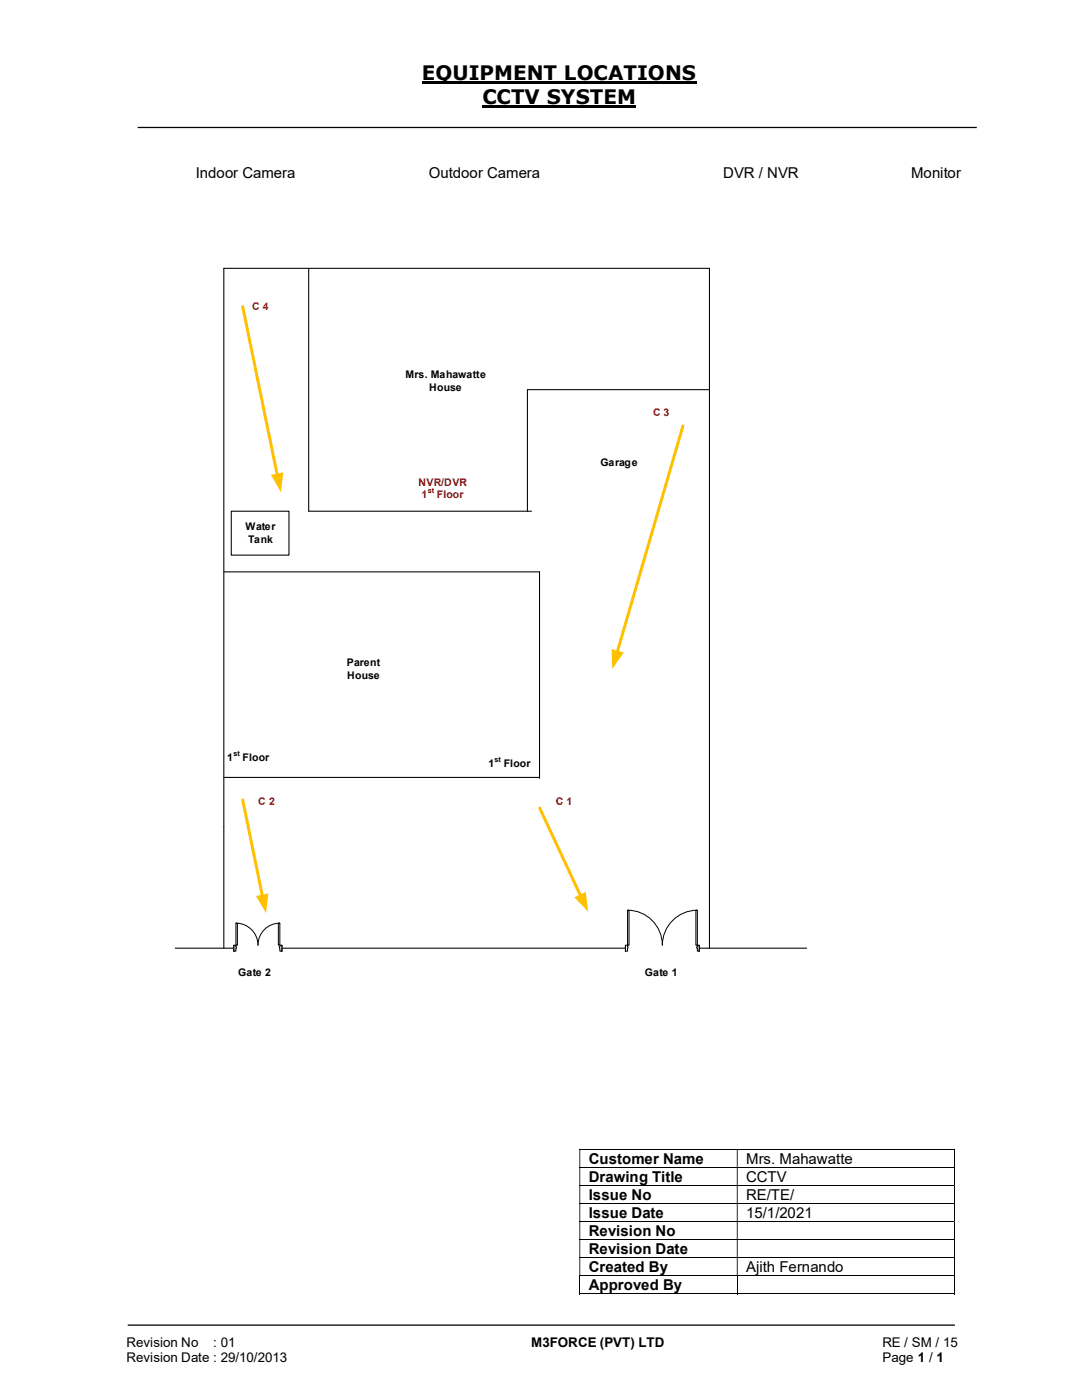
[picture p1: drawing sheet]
<svg xmlns="http://www.w3.org/2000/svg" width="216mm" height="279mm" viewBox="0 0 216 279" stroke-linecap="round" stroke-linejoin="round" font-family="sans-serif">
<path d="M84.2 16.5h54.8M96.3 21.3h30.7" fill="none" stroke="#000" stroke-width=".42"/>
<path d="M27.5 25.4h167.4M25.5 264.5h165" fill="none" stroke="#000" stroke-width=".25"/>
<g fill="none" stroke="#000" stroke-width=".2">
<path d="M115.6 229.4h74.8M115.6 233h74.8M115.6 236.6h74.8M190.5 229.4v3.5M190.5 233v3.5M190.5 236.7v3.4M115.6 240.2h74.8M115.6 243.8h74.8M115.6 247.4h74.8M115.6 251h74.8M115.6 254.6h74.8M115.6 258.2h31.4"/>
<path d="M115.7 254.7v3.6M147.1 254.7v3.6M147.2 258.2h43.2M190.5 240.2v3.5M190.5 243.8v3.5M190.5 247.5v3.4M190.5 251.1v3.5M190.5 254.7v3.6"/>
</g>
<g fill="#000">
<path d="M190.4 229.3h.1v.1h-.1zM115.6 229.4h.2v3.5h-.2zM147 229.4h.2v3.5h-.2z" fill-rule="evenodd"/>
<path d="M190.4 232.9h.1v.1h-.1zM115.6 233h.2v3.5h-.2zM147 233h.2v3.5h-.2z" fill-rule="evenodd"/>
<path d="M190.4 236.5h.1v.2h-.1zM115.6 236.7h.2v3.4h-.2zM147 236.7h.2v3.4h-.2z" fill-rule="evenodd"/>
<path d="M190.4 240.1h.1v.1h-.1zM115.6 240.2h.2v3.5h-.2zM147 240.2h.2v3.5h-.2z" fill-rule="evenodd"/>
<path d="M190.4 243.7h.1v.1h-.1zM115.6 243.8h.2v3.5h-.2zM147 243.8h.2v3.5h-.2z" fill-rule="evenodd"/>
<path d="M190.4 247.3h.1v.2h-.1zM115.6 247.5h.2v3.4h-.2zM147 247.5h.2v3.4h-.2z" fill-rule="evenodd"/>
<path d="M190.4 250.9h.1v.2h-.1zM115.6 251.1h.2v3.5h-.2zM147 251.1h.2v3.5h-.2z" fill-rule="evenodd"/>
</g>
<path d="M190.4 254.6h.1v.1h-.1zM190.4 258.1h.1v.2h-.1z" fill="#000"/>
<path d="M44.7 53.6h96.9v135.6M61.6 53.6v48.4h44.4M141.6 77.8h-36.4v24.2M44.7 114.1h63v41.2M44.7 155.2h63M44.7 165v24.2M35 189.2h126" fill="none" stroke="#000" stroke-width=".21"/>
<path d="M46.1 102h11.6v8.8h-11.6z" fill="#fff"/>
<path d="M46.1 102h11.6v8.8h-11.6z" fill="none" stroke="#000" stroke-width=".21"/>
<path d="M48.4 61.2l6.9 33.6" fill="none" stroke="#ffc000" stroke-width=".59"/>
<path d="M54.1 94.8l2.4-.5-.5 3.9z" fill="#ffc000"/>
<path d="M44.7 53.6v111.4" fill="none" stroke="#000" stroke-width=".21"/>
<path d="M124.8 188.6h14.7v1.3h-14.7z" fill="#fff"/>
<path d="M124.8 188.6h14.7v1.3h-14.7z" fill="none" stroke="#fff" stroke-width=".2"/>
<path d="M139.1 188.6v1.2h.4v-1.2zM124.8 188.6h.4v1.2h-.4z" fill-rule="evenodd" fill="#fff"/>
<path d="M125.2 188.9v-.3h-.4v1.2h.4v-.6M139.1 188.9v-.3h.4v1.2h-.4v-.6" fill="none" stroke="#000" stroke-width=".2"/>
<path d="M139 188.9v.3h.1v-.3zM125.2 188.9l.1 .3z" fill-rule="evenodd" fill="#fff"/>
<path d="M124.8 188.6v1.2M125.2 181.7a7 7 0 0 1 7 6.9 7 7 0 0 1 6.9-6.9M125.2 188.9v.3M139.1 188.9h-.1v.3h.1M139.5 188.6v1.2" fill="none" stroke="#000" stroke-width=".2"/>
<path d="M125.2 181.7h.3v6.9h-.3z" fill-rule="evenodd" fill="#fff"/>
<path d="M125.2 181.7h.3v6.9h-.3z" fill="none" stroke="#000" stroke-width=".2"/>
<path d="M138.9 181.7h.2v6.9h-.2z" fill-rule="evenodd" fill="#fff"/>
<path d="M138.9 181.7h.2v6.9h-.2z" fill="none" stroke="#000" stroke-width=".2"/>
<path d="M46.7 188.6h9.6v1.3h-9.6z" fill="#fff"/>
<path d="M46.7 188.6h9.6v1.3h-9.6z" fill="none" stroke="#fff" stroke-width=".2"/>
<path d="M55.8 188.6v1.2h.5v-1.2zM46.7 188.6h.4v1.2h-.4z" fill-rule="evenodd" fill="#fff"/>
<path d="M47.1 188.9v-.3h-.4v1.2h.4v-.6M55.8 188.9v-.3h.5v1.2h-.5v-.6" fill="none" stroke="#000" stroke-width=".2"/>
<path d="M55.8 188.9v.3zM47.1 188.9l.1 .3z" fill-rule="evenodd" fill="#fff"/>
<path d="M46.7 188.6v1.2M47.1 184.2a4.4 4.4 0 0 1 4.4 4.4 4.4 4.4 0 0 1 4.3-4.4M47.1 188.9v.3M55.8 188.9v.3M56.3 188.6v1.2" fill="none" stroke="#000" stroke-width=".2"/>
<path d="M47.1 184.2h.3v4.4h-.3z" fill-rule="evenodd" fill="#fff"/>
<path d="M47.1 184.2h.3v4.4h-.3z" fill="none" stroke="#000" stroke-width=".2"/>
<path d="M55.5 184.2h.3v4.4h-.3z" fill-rule="evenodd" fill="#fff"/>
<path d="M55.5 184.2h.3v4.4h-.3z" fill="none" stroke="#000" stroke-width=".2"/>
<path d="M136.3 85l-13.2 45.2" fill="none" stroke="#ffc000" stroke-width=".59"/>
<path d="M122 129.5l2.5 .7-2.3 3.3z" fill="#ffc000"/>
<path d="M48.4 159.6l4 19.3" fill="none" stroke="#ffc000" stroke-width=".59"/>
<path d="M51.1 178.8l2.5-.5-.5 3.9z" fill="#ffc000"/>
<path d="M107.7 161.3l8.2 17.5" fill="none" stroke="#ffc000" stroke-width=".59"/>
<path d="M114.6 179.1l2.3-1.1 .4 3.9z" fill="#ffc000"/>
<g font-size="4">
<text x="84.2" y="16">EQUIPMENT LOCATIONS</text>
<text x="96.3" y="20.8">CCTV SYSTEM</text>
</g>
<g font-size="3">
<text x="39.1" y="35.5">Indoor Camera</text>
<text x="85.6" y="35.5">Outdoor Camera</text>
<text x="144.3" y="35.5">DVR / NVR</text>
<text x="181.8" y="35.5">Monitor</text>
<text x="117.5" y="232.2">Customer Name</text>
<text x="148.9" y="232.2">Mrs. Mahawatte</text>
<text x="117.5" y="235.8">Drawing Title</text>
<text x="117.5" y="239.5">Issue No</text>
<text x="148.9" y="235.8">CCTV</text>
<text x="148.9" y="239.5">RE/TE/</text>
<text x="117.5" y="243">Issue Date</text>
<text x="148.9" y="243">15/1/2021</text>
<text x="117.5" y="246.7">Revision No</text>
<text x="117.5" y="250.3">Revision Date</text>
<text x="117.5" y="253.9">Created By</text>
<text x="117.5" y="257.5">Approved By</text>
<text x="148.9" y="253.9">Ajith Fernando</text>
</g>
<g font-size="2.7">
<text x="25.2" y="268.8">Revision No</text>
<text x="42.6" y="268.8">: 01</text>
<text x="106" y="268.8">M3FORCE (PVT) LTD</text>
<text x="176.1" y="268.8">RE / SM / 15</text>
<text x="25.2" y="271.8">Revision Date : 29/10/2013</text>
<text x="176.1" y="271.8">Page 1 / 1</text>
</g>
<g font-size="2.1" fill="#c00000">
<text x="50.3" y="61.8">C 4</text>
<text x="130.3" y="83.1">C 3</text>
<text x="83.5" y="96.9">NVR/DVR</text>
<text x="84.1" y="99.5">1</text>
<text x="87.2" y="99.5">Floor</text>
<text x="51.5" y="160.6">C 2</text>
<text x="110.9" y="160.6">C 1</text>
</g>
<g font-size="2.1">
<text x="80.9" y="75.4">Mrs. Mahawatte</text>
<text x="85.6" y="78">House</text>
<text x="119.8" y="93">Garage</text>
<text x="49" y="105.7">Water</text>
<text x="49.5" y="108.3">Tank</text>
<text x="69.2" y="133">Parent</text>
<text x="69.3" y="135.6">House</text>
<text x="45.3" y="151.8">1</text>
<text x="48.4" y="151.8">Floor</text>
<text x="97.5" y="153">1</text>
<text x="100.5" y="153">Floor</text>
<text x="47.5" y="194.8">Gate 2</text>
<text x="128.7" y="194.8">Gate 1</text>
</g>
<text font-size="1.5" fill="#c00000" x="85.3" y="98.4">st</text>
<g font-size="1.5">
<text x="46.6" y="150.8">st</text>
<text x="98.7" y="152">st</text>
</g>
</svg>
